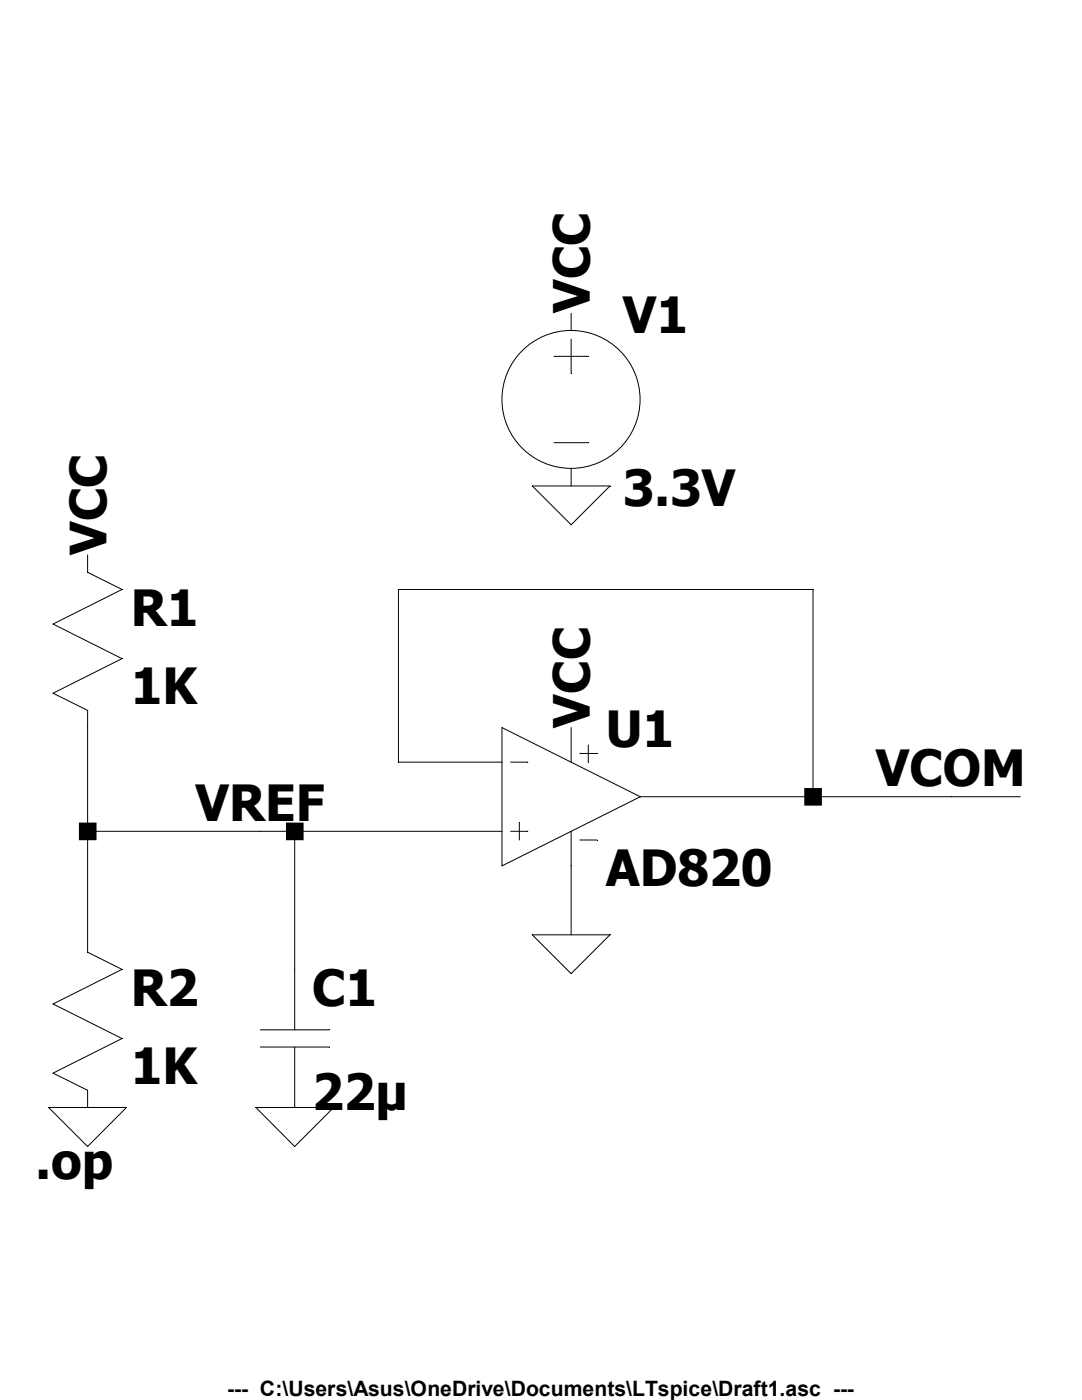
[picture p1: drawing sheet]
<svg xmlns="http://www.w3.org/2000/svg" width="216mm" height="279mm" viewBox="0 0 216 279" stroke-linecap="round" stroke-linejoin="round" font-family="sans-serif">
<g fill="none" stroke="#000" stroke-width=".2">
<path d="M110.5 71.1h6.9M114 62.5v3.5M114 67.7v6.8M106.2 97h15.5l-7.7 7.7zM110.5 88.3h6.9M114 93.5v3.5M17.5 110.7v3.5l6.8 3.4-13.7 6.9 13.7 6.9-13.7 6.9 6.9 3.5v48.2l6.8 3.5-13.7 6.9 13.7 6.9-13.7 6.9 6.9 3.4v3.4M100.2 145.2l27.6 13.8-27.6 13.8zM100.2 152.1h-20.7v-34.5h82.7v41.4M101.9 152.1h3.4M114 145.2v6.9M115.7 150.4h3.4"/>
<path d="M117.4 148.7v3.4M127.8 159h75.8M17.5 165.9h82.7M58.8 165.9v39.6M101.9 165.9h3.4M103.6 164.2v3.4M114 165.9v20.7M115.7 167.6h3.4M106.2 186.6h15.5l-7.7 7.7zM51.9 205.5h13.8M51.9 209h13.8M58.8 209v12"/>
<path d="M9.7 221h15.5l-7.7 7.8zM51.1 221h15.5l-7.8 7.8z"/>
<circle cx="113.9" cy="79.7" r="13.8"/>
</g>
<g fill="#000">
<path d="M57.1 164.2h3.5v3.5h-3.5zM160.5 157.3h3.5v3.5h-3.5z" fill-rule="evenodd"/>
<path d="M15.7 164.2h3.6v3.5h-3.6z" fill-rule="evenodd"/>
</g>
<g font-size="10">
<text x="117.7" y="62.5" transform="rotate(-90 117.7 62.5)">VCC</text>
<text x="21.3" y="110.7" transform="rotate(-90 21.3 110.7)">VCC</text>
<text x="117.7" y="145.2" transform="rotate(-90 117.7 145.2)">VCC</text>
</g>
<g font-size="9.9">
<text x="124.3" y="66.5">V1</text>
<text x="124.3" y="100.9">3.3V</text>
<text x="26.1" y="125">R1</text>
<text x="26.1" y="140.5">1K</text>
<text x="120.9" y="149.1">U1</text>
<text x="174.8" y="156.9">VCOM</text>
<text x="39" y="163.8">VREF</text>
<text x="120.9" y="176.7">AD820</text>
<text x="26.1" y="200.8">R2</text>
<text x="62.3" y="200.8">C1</text>
<text x="26.1" y="216.4">1K</text>
<text x="62.3" y="221.5">22µ</text>
<text x="7.1" y="235.3">.op</text>
</g>
<text font-size="4.2" x="45.3" y="278.7">--- C:\Users\Asus\OneDrive\Documents\LTspice\Draft1.asc ---</text>
</svg>
